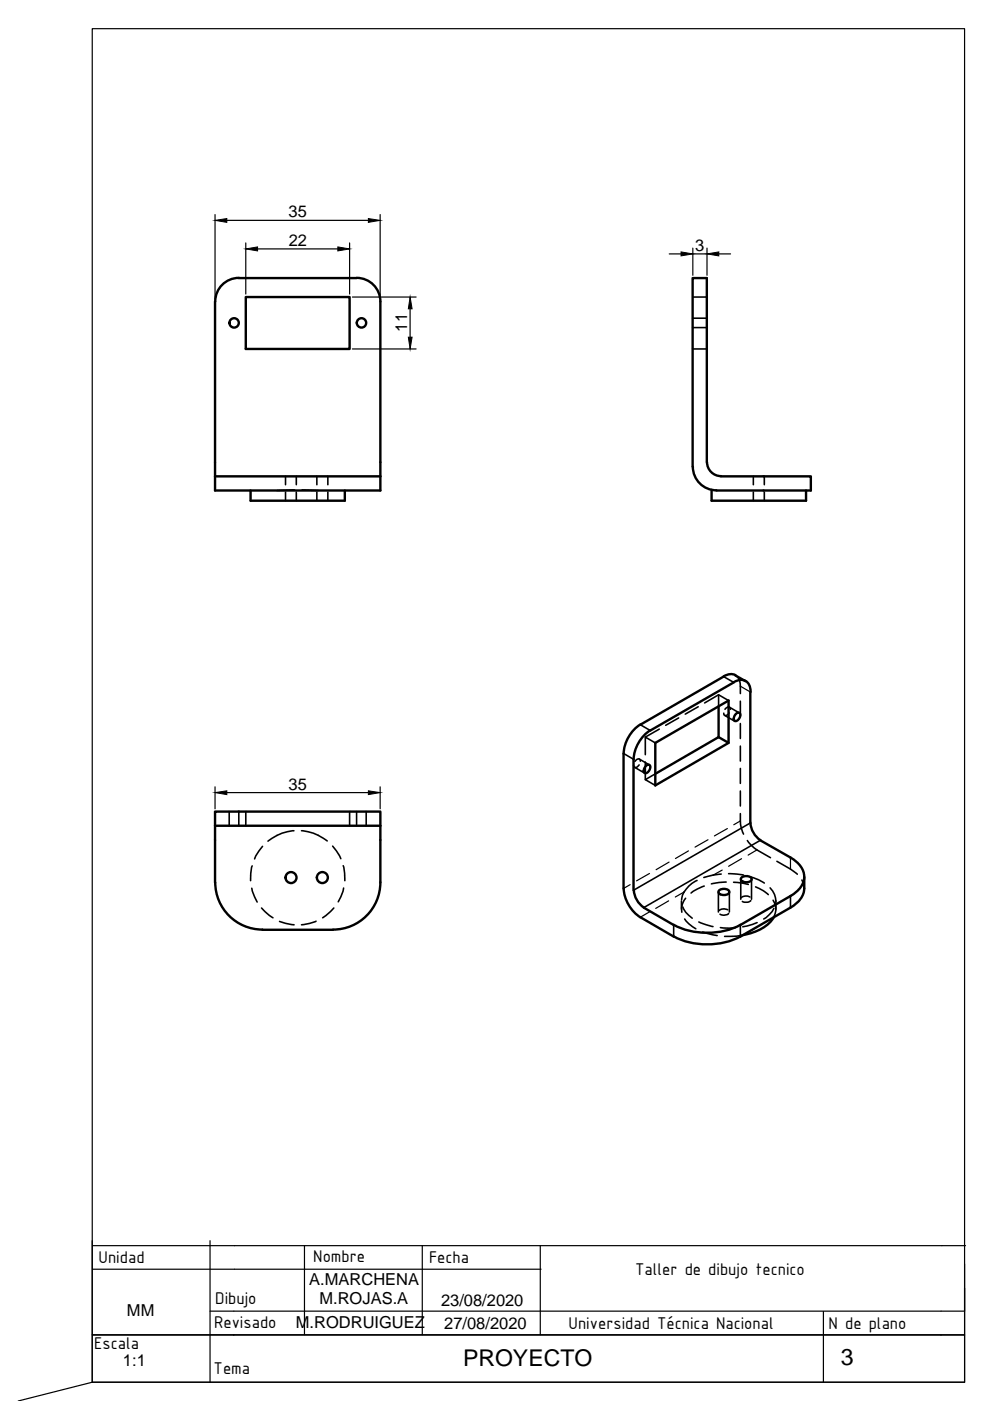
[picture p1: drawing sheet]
<svg xmlns="http://www.w3.org/2000/svg" width="210mm" height="297mm" viewBox="0 0 210 297" stroke-linecap="round" stroke-linejoin="round" font-family="sans-serif">
<!-- layer: MD_Visible -->
<g fill="none" stroke="#000" stroke-width=".51">
<path d="M50.6 59h25M50.7 58.9a5 5 0 0 0-5.1 5M75.6 58.9a5 5 0 0 1 5 5M45.6 64v37M52.1 63h22v11h-22zM80.6 64v37M149.9 98v-39h-3v40a5.1 5.1 0 0 0 5 5M149.9 98a2.98 2.98 0 0 0 3 3h19v3h-20M45.6 101v3h35v-3M45.6 101h35M53.1 104v2.2h20v-2.2M150.9 103.9v2.3h20v-2.2"/>
<path d="M132.2 159.8v28.6M135.8 153.6a7.8 7.8 0 0 0-3.6 6.1M137.9 154.8a7.8 7.8 0 0 0-3.5 6.2M152.4 156.3l2.1 1.2v-9l-15.6 9v9l15.6-9M152.4 149.8v6.5M152.4 156.3l-13.5 7.8M153.4 143.5l-17.6 10.2M155.6 144.7l-17.7 10.2M155.6 144.6a2.17 2.17 0 0 1 2.5-.2 2.17 2.17 0 0 1 1 2.3M155.9 143.2l2.2 1.2M155.9 143.2a2.42 2.42 0 0 0-2.5 .2M156 151.4l.3-.2 .5-.1a1.15 1.15 0 0 1-1 1.7 .99 .99 0 0 1 .2-1.4z"/>
<path d="M159.1 146.7v27.8M45.6 175.1v12M45.6 175.1h35M45.6 175.1v-3h35v3M80.6 175.1v12M134.3 161v27.8M136.9 162.4l.3-.2h.5a1.15 1.15 0 0 1-1 1.7 .99 .99 0 0 1 .2-1.5zM159.1 174.5a4.7 4.7 0 0 0 2.1 3.6M161.2 178.2l6.4 3.6a4.5 4.5 0 0 1 2.7 5.3 5.8 5.8 0 0 1-2.7 2.9l-10.6 6.1M45.6 187.1a10 10 0 0 0 10 10M55.6 197.1h15M80.6 187.1a10 10 0 0 1-10 10"/>
<path d="M132.2 188.3a7.8 7.8 0 0 0 3.6 6.2M134.4 188.7a4.7 4.7 0 0 0 2.1 3.7l6.3 3.7M135.8 194.5l7 4.1M142.8 198.5a15.7 15.7 0 0 0 14.2 0M142.8 196.1a15.7 15.7 0 0 0 14.2 0M152.4 188.9a1.45 1.45 0 0 1 2.2 .2 1.36 1.36 0 0 1-2.3 0zM157.1 186.2a1.45 1.45 0 0 1 2.3 .2 1.36 1.36 0 0 1-2.3 0zM164.1 194.4a8.9 8.9 0 0 1-6.7 3.9M170.5 188.3a5 5 0 0 1-2.9 4.1l-10.6 6.2M170.5 185.9v2.5"/>
<circle cx="49.6" cy="68.5" r=".99"/>
<circle cx="76.6" cy="68.5" r=".99"/>
<circle cx="61.7" cy="186.1" r="1.16"/>
<circle cx="68.3" cy="186.1" r="1.16"/>
</g>
<!-- layer: MD_Oculto -->
<g fill="none" stroke="#000" stroke-width=".34">
<path d="M146.9 63h3M146.9 74h3M146.9 69.5h3M146.9 67.5h3M60.5 101v1.8M60.5 104.3v1.9M62.5 103.9l-3.7 .1M62.8 101v1.8M62.8 104.3v1.9M64.1 103.9l3.4 .1M67.2 101v1.8M67.2 104.3v1.9"/>
<path d="M69.5 101v1.8M69.5 104.3v1.9M159.7 101v1.8M159.7 104.3v1.9M162.1 101v1.8M162.1 104.3v1.9M138.9 157.5l-2.1-1.2v3.7M139.8 154.6l-3 1.7M143.9 152.2l-2.8 1.6M148 149.8l-2.7 1.6M152.4 147.3v2.5M153.6 151.7l2.1 1.2"/>
<path d="M153.7 150.4a.61 .61 0 0 1 .5-.5 .61 .61 0 0 1 .7 .3v.2M154.5 148.5l-2.1-1.2-3 1.7M154.6 151.2a.64 .64 0 0 1-.5 .5 .64 .64 0 0 1-.6-.3v-.2M154.6 149.9l2.2 1.3M155.9 143.2a2.26 2.26 0 0 1 1.1 2.3v1.6M157 148.7v3.1M157 153.4v3.2M157 158.2v3.2M48.6 172.1v3M50.6 172.1v3M52.1 172.1v3M55.7 179.4l-1.5 2.1-.2 .6"/>
<path d="M62.3 176.1a9.6 9.6 0 0 0-5.5 2.2M63.9 176.1a9.7 9.7 0 0 1 5.5 2.2M70.5 179.4l.8 1 1 1.7M74.1 172.1v3M75.6 172.1v3M77.6 172.1v3M134.5 162.7l2.2 1.2M135.5 162.2a.64 .64 0 0 1-.5 .5 .64 .64 0 0 1-.6-.3l-.1-.2M135.6 160.9l2.1 1.3M135.8 161.4a.48 .48 0 0 0-.4-.5 .48 .48 0 0 0-.6 .3l-.2 .2M136.8 161.6v3.7M138.9 164.1l-2.1 1.2 2.1 1.2"/>
<path d="M157 172.5a7.9 7.9 0 0 0 .6 4.4M157 162.9v3.2M157 167.7v3.2M158.5 178.2l.2 .4a11.5 11.5 0 0 0 4.7 3.2M53.4 188.3l.1 .7 1 2.2M53.5 183.6l-.3 1.6-.1 1.5M55.5 192.5l1.6 1.6 .8 .5M59.3 195.4l1.3 .4 1.8 .3M67 195.3l-1.3 .5-1.8 .3M70.8 192.5l-2.4 2.1M72.8 183.5l.3 1.7v1.5M72.9 188.3l-.2 .7-1 2.2"/>
<path d="M144.5 191v1.8M144.8 192.3a4.8 4.8 0 0 0 2 2.4M145.2 194.8a6.8 6.8 0 0 0 2.3 2.1M145.4 190.4a3.5 3.5 0 0 0-.8 3M147.8 186.7a5.5 5.5 0 0 0-3.3 4M148.2 195.5l3 1M149 197.6l3.1 .8M149.3 187.9l-1.4 .6-1.4 .8M152.3 189.1v4.3M152.7 196.7h3.2M152.9 185.3l-1.7 .2-2 .5M154 187l-3.2 .4"/>
<path d="M154.3 192.9a1.84 1.84 0 0 0-1.8 .1M154.5 193.7a1.64 1.64 0 0 1-1.8 .1M154.5 185.2l3.1 .3M154.6 189.1v4.3M155.5 187.1l3.2 .4M157.1 186.4v4.3M157.4 198.3l-1.2 .2h-2.6M159 190.2a1.61 1.61 0 0 0-1.8 .1M159.2 191a1.54 1.54 0 0 1-1.8 .1M159.2 185.9l1.7 .6 1.2 .7M159.3 186.4v4.3M160.2 188a7.8 7.8 0 0 1 2.7 1.7"/>
<path d="M160.5 195.6l-3 .9M163.3 188.2a4.1 4.1 0 0 1 1.2 2.9M163.9 190.9a3.4 3.4 0 0 1 .1 3.6M164.1 192.6a5.9 5.9 0 0 1-2.2 2.2M164.5 191v1.8M164.7 182.6l2.9 1.7 1.4 1.1M170 186.6l.3 .5 .2 1.3"/>
</g>
<!-- layer: MD_Visible fina -->
<path d="M132.2 159.8l2.1 1.2M135.8 153.7l2.1 1.2M153.4 143.5l2.2 1.2M159.1 174.5l-24.8 14.3M161.2 178.2l-24.7 14.2M142.8 196.1v2.5M157 196.1v2.5M167.6 190v2.4" fill="none" stroke="#000" stroke-width=".34"/>
<!-- layer: MD_Oculta fina -->
<g fill="none" stroke="#000" stroke-width=".25">
<path d="M157 145.5l2.1 1.2M150.1 178l-2.7 1.6M154.2 175.7l-2.7 1.5M157 174.1l-1.4 .8M133.6 187.6l-1.4 .8M137.7 193.4l-1.9 1.1M137.7 185.2l-2.7 1.6M141.8 191l-2.8 1.6M141.9 182.8l-2.8 1.6M145 189.1l-1.8 1.1M146 180.4l-2.8 1.6M153.1 184.5l-1.9 1"/>
<path d="M157.2 182.1l-2.7 1.6M160.5 180.2l-1.9 1.1M167.6 181.8v2.5"/>
</g>
<!-- layer: 0 -->
<path d="M19.6 263v30.1l-15.7 3.9M19.7 264.1h180M19.7 269.1h95M44.5 263v30.1M44.5 278h155M64.6 264.1v18.9M89.5 264.1v18.9M114.6 264.1v18.9M19.6 283.1h179.9M19.6 283h179.9" fill="none" stroke="#000" stroke-width=".25"/>
<!-- layer: Cotas -->
<path d="M19.6 6.1h184.9v287h-184.9z" fill="none" stroke="#000" stroke-width=".25"/>
<!-- layer: CajetinAtributos -->
<g fill="none" stroke="#000" stroke-width=".25">
<path d="M45.6 45.5v17.9M48.1 46.7h30M52.1 51.5v10.8M54.6 52.8h17M74.1 51.5v10.8M80.6 45.5v17.9M141.9 53.8h2.5M146.9 52.6v5.8M146.9 53.8h3M149.9 52.6v5.8M152.4 53.8h2.5M74.7 63h13.5"/>
<path d="M74.7 74h13.5M87 65.5v6M45.6 166.8v4.7M48.1 168h30M80.6 166.8v4.7"/>
</g>
<path d="M45.6 46.7l2.5-.4v.8zM52.1 52.8l2.5-.4v.8zM71.6 52.4l2.5 .4-2.5 .4zM78.1 46.3l2.5 .4-2.5 .4zM144.4 53.4l2.5 .4-2.5 .5zM149.9 53.8l2.5-.4v.9zM87 63l.4 2.5h-.8zM86.6 71.5h.8l-.4 2.5zM45.6 168l2.5-.3v.8zM78.1 167.7l2.5 .3-2.5 .5z" fill="#000" stroke="#000" stroke-width=".21"/>
<!-- layer: CajetinLine -->
<path d="M174.6 278.1v15M199.7 264.1h5M204.5 273.1v20h-184.9M204.5 268v10h-5M199.5 283.1h5M199.5 283h5" fill="none" stroke="#000" stroke-width=".25"/>
<g font-size="4.9">
<text x="98.2" y="289.7">PROYECTO</text>
<text x="178.3" y="289.4">3</text>
</g>
<g font-size="3.9">
<text x="20.9" y="267.8">Unidad</text>
<text x="66.4" y="267.5">Nombre</text>
<text x="91" y="267.8">Fecha</text>
<text x="134.7" y="270.3">Taller de dibujo tecnico</text>
<text x="45.4" y="281.5">Revisado</text>
<text x="45.6" y="276.5">Dibujo</text>
<text x="120.6" y="281.7">Universidad Técnica Nacional</text>
<text x="175.7" y="281.8">N de plano</text>
<text x="20" y="286.1">Escala</text>
<text x="45.3" y="291.3">Tema</text>
</g>
<g font-size="3.5">
<text x="61.2" y="46.1">35</text>
<text x="61.2" y="52.1">22</text>
<text x="147.4" y="53.2">3</text>
<text x="86.4" y="70.3" transform="rotate(-90 86.4 70.3)">11</text>
<text x="61.2" y="167.4">35</text>
<text x="65.6" y="272.4">A.MARCHENA</text>
<text x="26.9" y="279">MM</text>
<text x="62.7" y="281.6">M.RODRUIGUEZ</text>
<text x="67.7" y="276.5">M.ROJAS.A</text>
<text x="93.5" y="276.9">23/08/2020</text>
<text x="94.2" y="281.7">27/08/2020</text>
<text x="26.1" y="289.7">1:1</text>
</g>
</svg>
